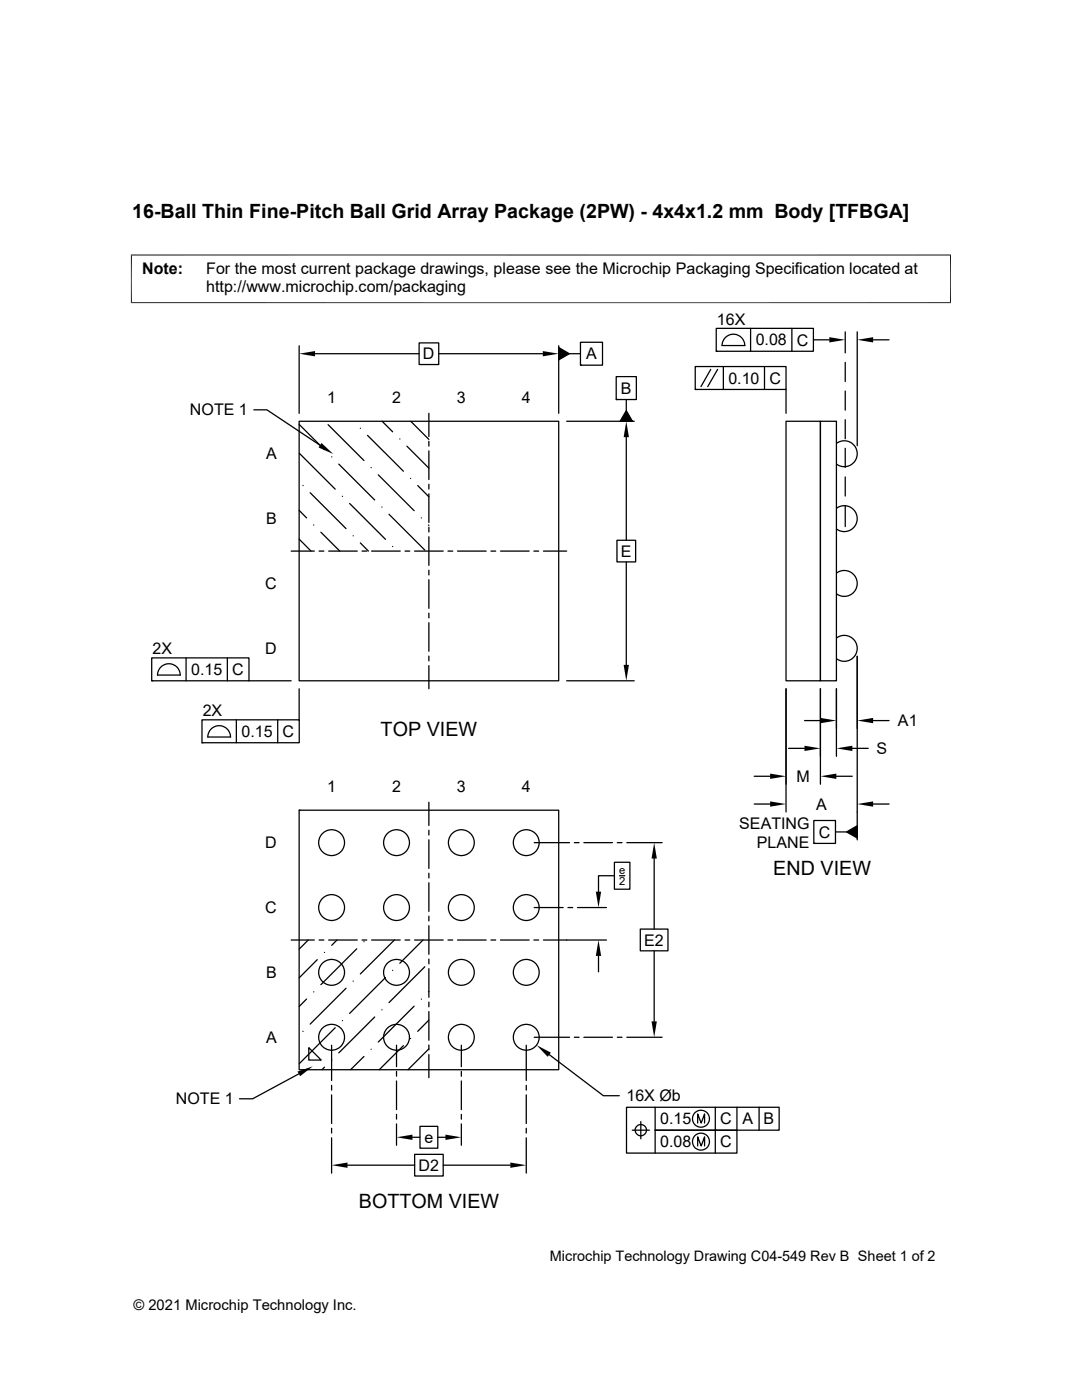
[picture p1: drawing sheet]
<svg xmlns="http://www.w3.org/2000/svg" width="216mm" height="279mm" viewBox="0 0 216 279" stroke-linecap="round" stroke-linejoin="round" font-family="sans-serif">
<g fill="none" stroke="#000" stroke-width=".25">
<path d="M59.7 69v13.5M62.9 70.6h20.7M83.6 68.4h3.9v4.3h-3.9zM87.5 70.6h20.8M111.5 69.4l2.1 1.2-2.1 1.2zM111.5 69v13.5M113.6 70.6h2.2M115.8 68.3h4.4v4.6h-4.4zM115.8 72.9h.1M123 75.2h4v4.5h-4zM123 79.7h.1M125 79.7v2.3"/>
<path d="M138.7 73.2h18.1v4.5h-18.1zM138.7 77.7h.1M141.8 73.7l-1.9 3.5M142.9 65.5h19.4v4.6h-19.4zM142.9 70.1h.1M143.2 73.7l-2 3.5M144.3 73.2v4.5M148.6 69a2.26 2.26 0 0 0-2.3-2.3 2.26 2.26 0 0 0-2.2 2.3h4.5M149.8 65.5v4.6M152.5 73.2v4.5M156.8 77.7v4.8M158 65.5v4.6"/>
<path d="M162.3 67.8h3.2M168.7 66.2v4.2M168.7 72.3v3.8M168.7 78v3.9M171 66.2v22.8M174.2 67.8h3.2M50.7 81.8h2.6l10.6 7.1M59.7 84.7l5 5M59.7 84.1h51.8v51.8h-51.8zM59.7 90.5l7.2 7.1M60.5 96.9h.1M61.9 98.3l7.1 7.2"/>
<path d="M65.5 84.8l7.1 7.1M66.2 91.2h.1M67.6 92.6l7.2 7.2M68.3 99.1h.1M71.9 85.5h.1M73.3 86.9l7.2 7.1M74 93.3h.1M75.5 94.8l7.1 7.1M76.2 84.1l2.1 2.1M79.8 87.6h.1M81.2 89l4.4 4.4M81.9 95.5h.1"/>
<path d="M82 84.1l3.6 3.6M83.4 96.9l2.2 2.2M85.6 82.5v4.6M85.6 88.1v.9M85.6 90v5.7M85.6 96.6v1M85.6 98.6v5.7M113.1 84.1h13.5M125 87.2v20.6M125 82l1.2 2.1h-2.5zM156.8 84.1h6.9v51.8h-6.9zM163.7 84.1h3.2v51.8h-3.2z"/>
<path d="M166.9 88.5a2.58 2.58 0 0 1 3.5 .3 2.58 2.58 0 0 1 0 3.5 2.58 2.58 0 0 1-3.5 .3M168.7 83.8v3.8M168.7 89.5v3.8M168.7 95.2v3.8M58.1 110h4.6M59.7 101.9l1.5 1.5M59.7 107.6l2.4 2.4M62.6 104.8h.1M63.7 110h.9M64 106.2l3.8 3.8M65.6 110h5.7M69.8 100.5l7.1 7.1"/>
<path d="M70.5 106.9h.1M71.9 108.4l1.6 1.6M72.2 110h1M74.1 110h5.8M76.2 101.2h.1M77.6 102.6l7.2 7.2M78.3 109.1h.1M80.8 110h1M82.7 110h5.7M84.1 103.4h.1M85.5 104.8l.1 .1M85.6 105.2v1"/>
<path d="M85.6 107.1v5.7M85.6 113.8v.9M85.6 115.7v5.7M89.4 110h.9M91.3 110h5.7M98 110h.9M99.9 110h5.7M106.5 110h1M108.4 110h4.7M123.1 107.8h3.7v4.3h-3.7zM125 112.1v20.6M166.9 114.4a2.58 2.58 0 0 1 3.5 .3 2.58 2.58 0 0 1 0 3.5 2.58 2.58 0 0 1-3.5 .3"/>
<path d="M166.9 101.4a2.58 2.58 0 0 1 3.5 .4 2.58 2.58 0 0 1 0 3.4 2.58 2.58 0 0 1-3.5 .4M168.7 100.9v4.2M30.3 131.3h19.4v4.6h-19.4zM30.3 135.9h.1M32.2 133a2.27 2.27 0 0 1 2.4-.3 2.27 2.27 0 0 1 1.4 2h-4.6l.2-.9zM37.1 131.3v4.6M45.4 131.3v4.6M49.7 135.9h8.4M59.7 137.5v6.2M85.6 122.4v.9M85.6 124.3v5.7M85.6 130.9v1"/>
<path d="M85.6 132.8v4.7M113.1 135.9h13.5M156.8 137.5v24.6M163.7 137.5v19M166.9 137.5v13.4M166.9 127.3a2.58 2.58 0 0 1 3.5 .4 2.58 2.58 0 0 1 0 3.4 2.58 2.58 0 0 1-3.5 .4M171 131v36.6M40.3 143.7h19.4v4.5h-19.4zM40.3 148.2h.1M42.2 145.4a2.27 2.27 0 0 1 2.5-.4 2.27 2.27 0 0 1 1.3 2.1h-4.5l.2-.9zM47.2 143.7v4.5M55.4 143.7v4.5"/>
<path d="M150.5 154.9h3.2M157.4 149.4h3.1M160.5 143.8h3.2M166.9 154.9h3.2M170.1 149.4h3.1M174.2 143.8h3.2M59.7 161.7h51.8v51.8h-51.8zM59.7 161.7h.1M85.6 160.1v4.6M85.6 165.7v.9M85.6 167.6v5.7M85.6 174.3v.9"/>
<path d="M85.6 176.2v5.7M106.6 168.2h7M114.6 168.2h.9M116.5 168.2h5.7M122.6 172.1h3.1v5.4h-3.1zM122.6 174.8h-3.2v3.1M123.2 168.2h.9M123.6 174.8h1.1M125.1 168.2h7M130.5 171.3v14.1M150.5 160.5h3.2M162.4 163.7h4.3v4.6h-4.3z"/>
<path d="M162.4 168.3h.1M166.7 166h2.2M168.9 166l2.1-1.2v2.4zM174.2 160.5h3.2M58.1 187.6h4.6M61.2 199.4l-1.5 1.5M61.5 187.6l-1.8 1.8M62.6 198h.1M63.3 191.5l-3.6 3.7M63.7 187.6h.9M64.7 190.1h.1M65.6 187.6h5.7"/>
<path d="M67.2 187.6l-1 1.1M69 197.2l-7.1 7.2M70.5 195.8h.1M71.2 189.4l-7.2 7.1M72.2 187.6h1M72.6 187.9h.1M74.1 187.6h5.8M76.9 195.1l-7.1 7.1M78.3 193.7h.1M78.7 187.6l-6.8 6.8M80.8 187.6h1M82.7 187.6h5.7"/>
<path d="M84.1 199.4h.1M84.4 187.6l-4.6 4.6M84.8 192.9l-7.2 7.2M85.6 182.8v1M85.6 184.7v5.8M85.6 191.4v1M85.6 193.3v5.7M85.6 200v.9M85.6 197.9l-.1 .1M89.4 187.6h.9M91.3 187.6h5.7M98 187.6h.9"/>
<path d="M99.9 187.6h5.7M106.5 187.6h1M106.6 181.1h5.8M113.3 181.1h1M115.2 181.1h5.8M119.4 190.8v3.2M121 187.6h-12.6M127.8 185.4h5.5v4.4h-5.5zM130.5 189.8v14M59.6 214.3l-9.2 5h-2.6M60.5 205.8h.1M61.6 209.1l2.5 2.5h-2.5z"/>
<path d="M64.7 213l-.5 .5M66.2 208.6v7M66.2 216.6v1M66.2 218.5v5.7M66.2 211.5h.1M66.9 205.1l-7.2 7.2M68.3 203.7h.1M72.6 210.8l-2.6 2.7M74 209.4h.1M74.8 203l-7.2 7.1M76.2 201.5h.1M79.1 208.6v4.3"/>
<path d="M79.1 213.8v1M79.1 215.7v5.7M80.5 208.7l-4.8 4.8M81.9 207.3h.1M82.6 200.8l-7.1 7.2M85.6 201.9v5.7M85.6 208.6v.9M85.6 210.5v4.6M85.6 209.3l-4.2 4.2M85.6 203.6l-2.2 2.2M92.1 208.6v4.3M92.1 213.8v1"/>
<path d="M92.1 215.7v5.7M105 208.6v7M105 216.6v1M105 218.5v5.7M106.6 207h7M109.6 210.5l10.8 8.2h3.2M114.6 207h.9M116.5 207h5.7M123.2 207h.9M125.1 207h7M66.2 225.2v.9M66.2 227.1v7"/>
<path d="M69.3 232.5h13.4M79.1 222.4v1M79.1 224.3v4.3M82.3 227h1.5M82.7 230.4h5.7v4.3h-5.7zM83.8 224.8h3.6v4.4h-3.6zM87.4 227h1.5M88.4 232.5h13.4M92.1 222.4v1M92.1 224.3v4.3M105 225.2v.9M105 227.1v7"/>
<path d="M126.2 225.6h3.4M126.7 225.6a1.14 1.14 0 0 1 1.5-1.2 1.14 1.14 0 0 1 .5 1.9 1.14 1.14 0 0 1-1.9-.3l-.1-.4M127.9 223.8v3.5M130.7 221v4.6h16.3v4.5h-22v-9.1h30.5v4.6h-24.8v4.5M139.2 224.1v-1.8l.7 1.8 .7-1.8v1.8M139.2 228.7v-1.8l.7 1.8 .7-1.8v1.8M142.7 221v9.1M147 221v4.6M151.5 221v4.6"/>
<circle cx="66.2" cy="168.2" r="2.58"/>
<circle cx="79.1" cy="168.2" r="2.58"/>
<circle cx="92.1" cy="168.2" r="2.58"/>
<circle cx="105" cy="168.2" r="2.58"/>
<circle cx="66.2" cy="181.1" r="2.58"/>
<circle cx="66.2" cy="194.1" r="2.58"/>
<circle cx="79.1" cy="181.1" r="2.58"/>
<circle cx="79.1" cy="194.1" r="2.58"/>
<circle cx="92.1" cy="181.1" r="2.58"/>
<circle cx="92.1" cy="194.1" r="2.58"/>
<circle cx="105" cy="181.1" r="2.58"/>
<circle cx="105" cy="194.1" r="2.58"/>
<circle cx="66.2" cy="207" r="2.58"/>
<circle cx="79.1" cy="207" r="2.58"/>
<circle cx="92.1" cy="207" r="2.58"/>
<circle cx="105" cy="207" r="2.58"/>
<circle cx="139.9" cy="223.3" r="1.69"/>
<circle cx="139.9" cy="227.8" r="1.69"/>
</g>
<g fill="#000">
<path d="M59.7 70.6l3.2-.5v1zM108.3 70.1l3.2 .5-3.2 .5zM111.5 69.4l2.1 1.2-2.1 1.2zM165.5 67.3l3.2 .5-3.2 .5zM171 67.8l3.2-.5v1zM64.2 88.4l2.3 2.2-2.9-1.3zM125 84.1l.5 3.1h-1.1zM125 82l1.2 2.1h-2.5zM124.4 132.7h1.1l-.5 3.2zM153.7 154.4l3.1 .5-3.1 .5zM153.7 159.9l3.1 .6-3.1 .5zM160.5 148.8l3.2 .6-3.2 .5z"/>
<path d="M163.7 143.3l3.2 .5-3.2 .5zM163.7 154.9l3.2-.5v1zM166.9 149.4l3.2-.6v1.1zM171 143.8l3.2-.5v1zM171 160.5l3.2-.6v1.1zM118.9 177.9h1.1l-.6 3.2zM130.5 168.2l.6 3.1h-1.1zM168.9 166l2.1-1.2v2.4zM119.4 187.6l.6 3.2h-1.1zM59.4 213.8l3-1-2.5 2zM107.1 208.6l2.8 1.5-.6 .8zM130 203.8h1.1l-.6 3.2z"/>
<path d="M66.2 232.5l3.1-.5v1.1zM79.1 227l3.2-.6v1.1zM88.9 226.4l3.2 .6-3.2 .5zM101.8 232l3.2 .5-3.2 .6z"/>
</g>
<path d="M26.1 50.9h163.7M26.2 50.8v9.7M189.7 50.8v9.7M26.1 60.4h163.7" fill="none" stroke="#000" stroke-width=".2"/>
<g font-size="3.9">
<text x="26.4" y="43.5">16-Ball Thin Fine-Pitch Ball Grid Array Package (2PW) - 4x4x1.2 mm Body [TFBGA]</text>
<text x="75.9" y="146.8">TOP VIEW</text>
<text x="154.3" y="174.6">END VIEW</text>
<text x="71.6" y="241.1">BOTTOM VIEW</text>
</g>
<g font-size="3.2">
<text x="28.4" y="54.7">Note:</text>
<text x="41.1" y="58.3">http://www.microchip.com/packaging</text>
<text x="41.1" y="54.7">For the most current package drawings, please see the Microchip Packaging Specification located at</text>
<text x="143.1" y="64.8">16X</text>
<text x="84.4" y="71.7">D</text>
<text x="117" y="71.7">A</text>
<text x="150.8" y="68.9">0.08</text>
<text x="159" y="69">C</text>
<text x="145.3" y="76.6">0.10</text>
<text x="153.5" y="76.6">C</text>
<text x="37.9" y="82.9">NOTE 1</text>
<text x="65.3" y="80.4">1</text>
<text x="78.2" y="80.4">2</text>
<text x="91.2" y="80.4">3</text>
<text x="104.1" y="80.4">4</text>
<text x="123.9" y="78.6">B</text>
<text x="53.1" y="91.7">A</text>
<text x="53.1" y="104.6">B</text>
<text x="123.9" y="111.1">E</text>
<text x="52.9" y="117.6">C</text>
<text x="30.4" y="130.5">2X</text>
<text x="52.9" y="130.5">D</text>
<text x="38.1" y="134.7">0.15</text>
<text x="46.4" y="134.7">C</text>
<text x="40.4" y="142.9">2X</text>
<text x="48.2" y="147.1">0.15</text>
<text x="56.4" y="147.1">C</text>
<text x="179.2" y="144.9">A1</text>
<text x="174.9" y="150.5">S</text>
<text x="65.3" y="158">1</text>
<text x="78.2" y="158">2</text>
<text x="91.2" y="158">3</text>
<text x="104.1" y="158">4</text>
<text x="159" y="156.1">M</text>
<text x="162.9" y="161.6">A</text>
<text x="147.5" y="165.4">SEATING</text>
<text x="163.4" y="167.2">C</text>
<text x="52.9" y="169.3">D</text>
<text x="151" y="169.2">PLANE</text>
<text x="52.9" y="182.3">C</text>
<text x="128.5" y="188.7">E2</text>
<text x="53.1" y="195.2">B</text>
<text x="53.1" y="208.2">A</text>
<text x="35.1" y="220.4">NOTE 1</text>
<text x="125" y="219.8">16X Øb</text>
<text x="131.7" y="224.4">0.15</text>
<text x="143.7" y="224.4">C</text>
<text x="148.2" y="224.4">A</text>
<text x="152.4" y="224.4">B</text>
<text x="83.5" y="233.7">D2</text>
<text x="84.7" y="228.1">e</text>
<text x="131.7" y="229">0.08</text>
<text x="143.7" y="229">C</text>
</g>
<g font-size="2.9">
<text x="109.7" y="251.7">Microchip Technology Drawing C04-549 Rev B Sheet 1 of 2</text>
<text x="26.6" y="261.3">© 2021 Microchip Technology Inc.</text>
</g>
<g font-size="2.2">
<text x="123.5" y="174.5">e</text>
<text x="123.5" y="176.6">2</text>
</g>
</svg>
